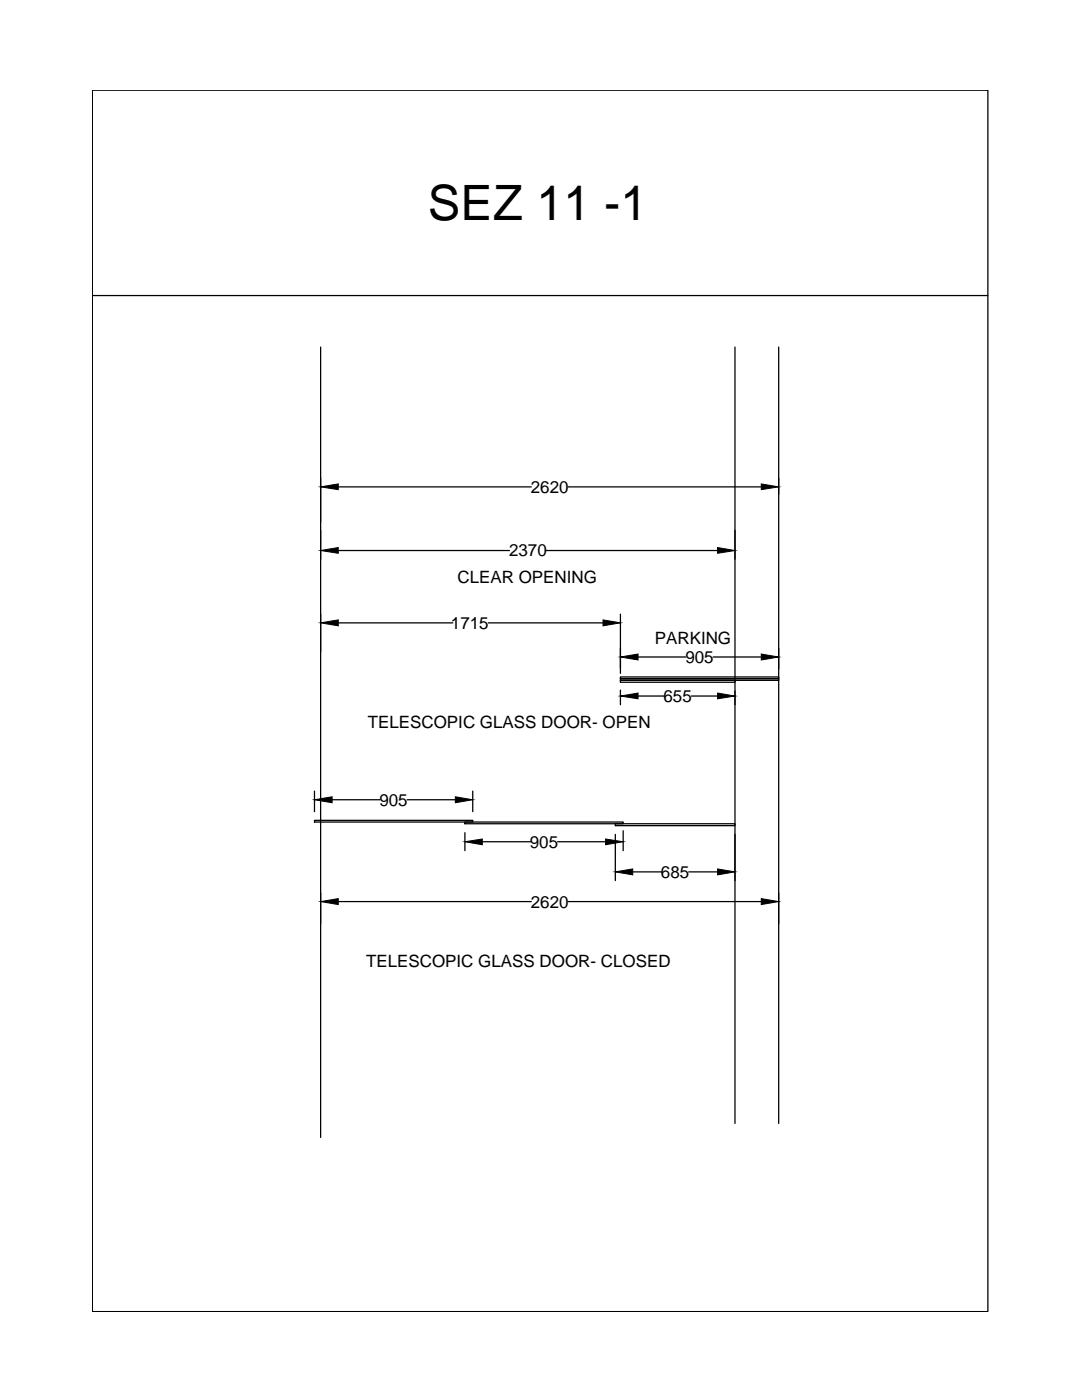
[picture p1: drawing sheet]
<svg xmlns="http://www.w3.org/2000/svg" width="216mm" height="279mm" viewBox="0 0 216 279" stroke-linecap="round" stroke-linejoin="round" font-family="sans-serif">
<!-- layer: 0 -->
<g fill="none" stroke="#000" stroke-width=".25">
<path d="M18.4 18h178.7v243.8h-178.7zM18.4 59h178.7M64 69.3v157.7M146.7 69.3v154.9M155.4 69.3v154.9M67.5 97.2h38.5M113.3 97.2h38.6M67.5 109.9h34.2M109 109.9h34.2M67.5 124.3h22.9M97.4 124.3h22.9M123.8 135.1h31.6v.3h-31.6z"/>
<path d="M123.8 135.4h31.6v.4h-31.6zM123.8 135.8h22.9v.4h-22.9zM123.8 122.6v11.8M123.8 137.7v2.9M127.3 138.9h5.2M127.3 131.1h9.6M137.9 138.9h5.3M142.3 131.1h9.6M62.8 157.9v4.1M66.3 159.6h9.5M81.3 159.6h9.6M94.3 157.9v4.1"/>
<path d="M62.8 163.7h31.5v.4h-31.5zM67.5 179.9h38.5M92.8 164.1h31.5v.3h-31.5zM92.8 166.2v3.6M96.2 168h9.6M111.3 168h9.5M113.3 179.9h38.6M122.8 164.4h23.9v.4h-23.9zM122.8 166.5v9.2M124.3 165.8v4M126.3 174h5.7M137.4 174h5.8"/>
</g>
<g fill="#000" stroke="#000" stroke-width=".2">
<path d="M64 97.2l3.5-.6v1.1zM151.9 96.6l3.5 .6-3.5 .5zM64 109.9l3.5-.6v1.1zM143.2 109.3l3.5 .6-3.5 .5zM64 124.3l3.5-.6v1.2zM120.3 123.7l3.5 .6-3.5 .6zM123.8 138.9l3.5-.6v1.2zM123.8 131.1l3.5-.6v1.2zM143.2 138.3l3.5 .6-3.5 .6zM151.9 130.5l3.5 .6-3.5 .6zM62.8 159.6l3.5-.6v1.2zM90.9 159l3.4 .6-3.4 .6z"/>
<path d="M64 179.9l3.5-.6v1.2zM92.8 168l3.4-.6v1.2zM120.8 167.4l3.5 .6-3.5 .6zM122.8 174l3.5-.6v1.2zM143.2 173.4l3.5 .6-3.5 .6zM151.9 179.3l3.5 .6-3.5 .6z"/>
</g>
<text font-size="9.7" x="85.4" y="44">SEZ 11 -1</text>
<g font-size="3.4">
<text x="105.9" y="98.4">2620</text>
<text x="101.6" y="111.1">2370</text>
<text x="91.3" y="116.4">CLEAR OPENING</text>
<text x="90" y="125.5">1715</text>
<text x="130.7" y="128.5">PARKING</text>
<text x="136.8" y="132.3">905</text>
<text x="132.4" y="140.1">655</text>
<text x="73.4" y="145.3">TELESCOPIC GLASS DOOR- OPEN</text>
<text x="75.7" y="160.8">905</text>
<text x="105.7" y="169.2">905</text>
<text x="131.9" y="175.2">685</text>
<text x="105.9" y="181.1">2620</text>
<text x="73" y="193">TELESCOPIC GLASS DOOR- CLOSED</text>
</g>
</svg>
